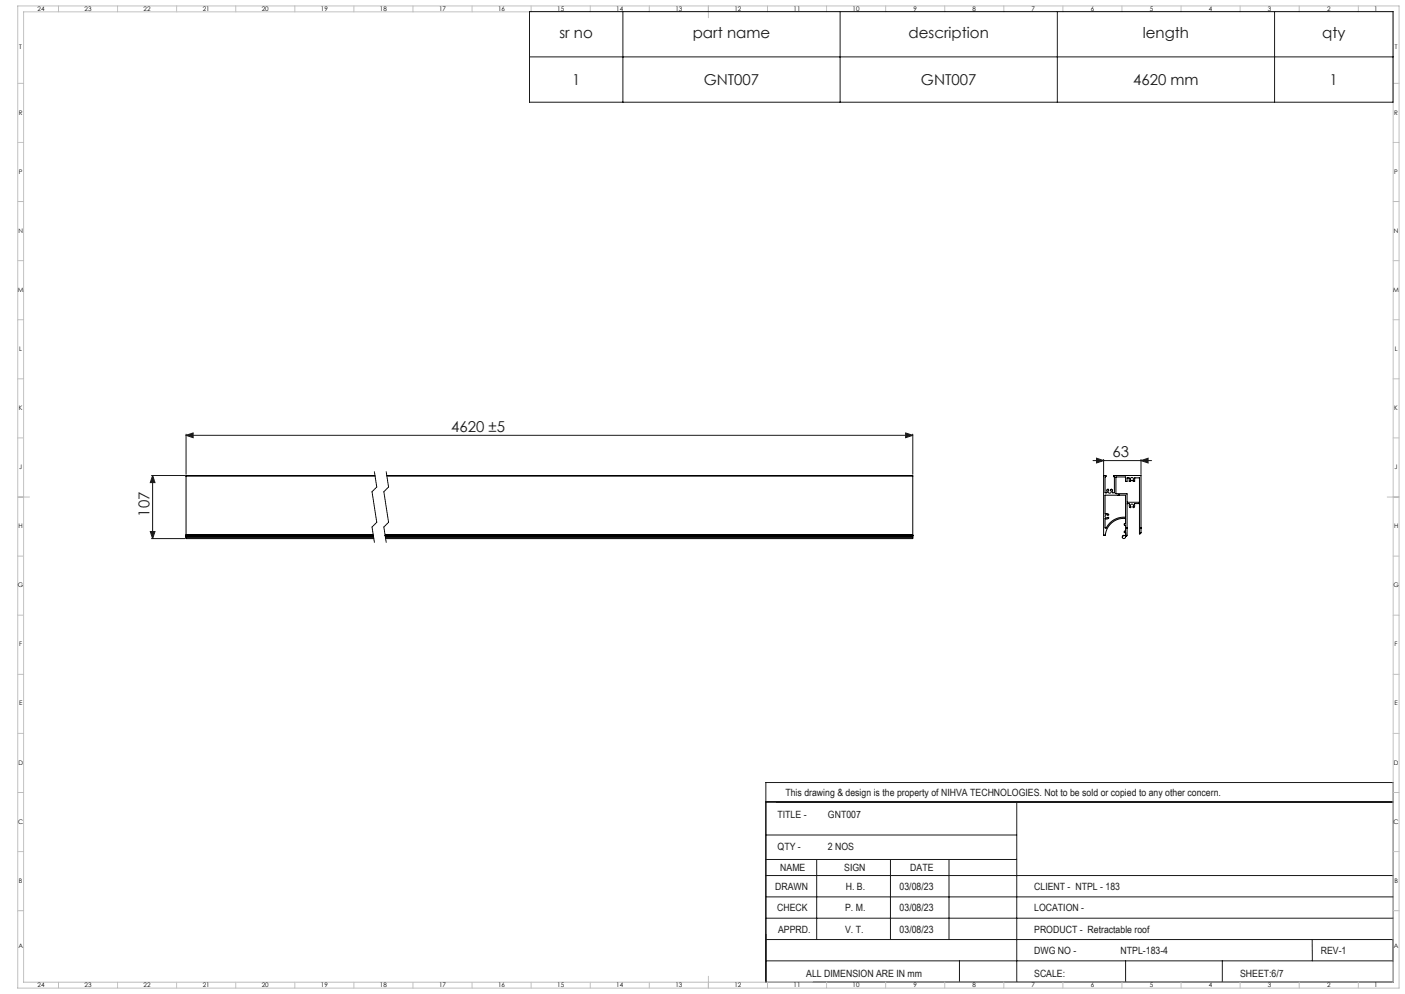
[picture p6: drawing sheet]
<svg xmlns="http://www.w3.org/2000/svg" width="1189mm" height="841mm" viewBox="0 0 1189 841" stroke-linecap="round" stroke-linejoin="round" font-family="sans-serif">
<path d="M648 678v153" fill="none" stroke="#000" stroke-width=".85"/>
<g fill="none" stroke="#191924" stroke-width=".85">
<path d="M448 10h731v76h-731zM527 10v76M711 10v76M895 10v76M1079 10v76M448 48h731M157 368l6-2v4zM157 367v34M157 368h615M766 366l6 2-6 2zM772 367v34M925 390h50"/>
<path d="M928 388l6 2-6 2zM934 389v13M966 390l6-2v4zM966 389v13M128 402h28M129 402v54M129 402l2 6h-4zM127 450h4l-2 6zM128 456h28M648 662h531v169h-531zM648 678h531M860 678v153"/>
<path d="M648 706h212M648 727h212M691 727v68M754 727v68M803 727v68M648 759h531M648 741h531M648 777h531M648 795h531M1110 795l1 18M648 813h531M812 813v18"/>
<path d="M953 813v18M1034 813v18"/>
</g>
<g fill="none" stroke="#c0c0c0" stroke-width=".85">
<path d="M15 5h1169v831h-1169zM20 10h1159v821h-1159zM49 5v5M99 5v5M149 5v5M199 5v5M249 5v5M299 5v5M349 5v5M399 5v5M449 5v5M499 5v5"/>
<path d="M549 5v5M599 5v10M649 5v5M699 5v5M749 5v5M799 5v5M849 5v5M899 5v5M949 5v5M999 5v5M1049 5v5M1099 5v5"/>
<path d="M1149 5v5M15 71h5M1179 71h5M15 121h5M1179 121h5M15 171h5M1179 171h5M15 221h5M1179 221h5M15 271h5M1179 271h5M15 321h5"/>
<path d="M1179 321h5M15 371h5M1179 371h5M15 421h10M1174 421h10M15 471h5M1179 471h5M15 521h5M1179 521h5M15 571h5M1179 571h5M15 621h5"/>
<path d="M1179 621h5M15 671h5M1179 671h5M15 721h5M1179 721h5M15 771h5M1179 771h5M49 831v5M99 831v5M149 831v5M199 831v5M249 831v5"/>
<path d="M299 831v5M349 831v5M399 831v5M449 831v5M499 831v5M549 831v5M599 826v10M649 831v5M699 831v5M749 831v5M799 831v5M849 831v5"/>
<path d="M899 831v5M949 831v5M999 831v5M1049 831v5M1099 831v5M1149 831v5"/>
</g>
<path d="M317 399l2 13M327 399l2 13M315 446l2 13M325 446l2 13" fill="none" stroke="#000" stroke-width=".85" stroke-dasharray="1.3 .6" stroke-dashoffset=".8"/>
<path d="M319 412l-4 4M329 412l-4 4M319 442l-4 4M329 442l-4 4" fill="none" stroke="#000" stroke-width=".85" stroke-dasharray="1.3 .6" stroke-dashoffset=".7"/>
<path d="M315 416l4 26M325 416l4 26" fill="none" stroke="#000" stroke-width=".85" stroke-dasharray="1.3 .6" stroke-dashoffset="-.1"/>
<g fill="#191924">
<path d="M966 390l6-2v4zM928 388l6 2-6 2z"/>
<path d="M157 368l6-2v4zM766 366l6 2-6 2z"/>
<path d="M129 402l2 6h-4zM127 450h4l-2 6z"/>
</g>
<g fill="none" stroke="#000" stroke-width=".85">
<path d="M157 403h160M157 403v50M317 402h-160v1M327 402h445v1M327 403h445M772 403v50M938 414h-1v3h-2v-13l1-1v-1h-2v51h1a16 16 0 0 1 17-14v4h-1v1l1 1v4l-1 1v1h2v2h-3v1a1.4 1.4 0 0 0 1 2 1.4 1.4 0 0 0 1-2l2-1v-6M938 414h.1M938 414v1a1.4 1.4 0 0 0 0 2 1.4 1.4 0 0 0 2 0 1.4 1.4 0 0 0 0-2v-1h1v3h2v-14h-1v-1h24v45M945 418h.1M947 419h.1M947 419h-12v16l2-1a1 1 0 0 1 1 1 1 1 0 0 1 0 1 1.6 1.6 0 0 0-2 0 1.6 1.6 0 0 0 0 2 1.6 1.6 0 0 0 2 0 1.7 1.7 0 0 1-1 1 1.7 1.7 0 0 1-2 0l1 8a18 18 0 0 1 16-9v-19h-5"/>
<path d="M957 407h.1M957 407h-1l-1-3h-1v3h-2v-3h-8v14M957 407a1.4 1.4 0 0 1 0-2 1.4 1.4 0 0 1 2-1 1.5 1.5 0 0 1 0 3h1v-3h4v21h-10v-7h-9M157 453h.1M157 454h.1M157 454v2h159M157 453v1M157 453h159M157 454h159M326 453h446M326 454h446M772 453h.1"/>
<path d="M772 454h.1M772 454v2h-446M772 453v1M954 447h.1M954 447v-21h2a2.2 2.2 0 0 0 1 3 1.5 1.5 0 0 1 0-2 1.5 1.5 0 0 1 2 0 1.5 1.5 0 0 1 0 2 1.8 1.8 0 0 0 1-3h4v26l2-1v-4M966 447h.1"/>
</g>
<g font-size="12.7" fill="#191924">
<text x="473" y="33">sr no</text>
<text x="586" y="33">part name</text>
<text x="769" y="33">description</text>
<text x="967" y="33">length</text>
<text x="1119" y="33">qty</text>
<text x="484" y="72">1</text>
<text x="596" y="72">GNT007</text>
<text x="779" y="72">GNT007</text>
<text x="959" y="72">4620 mm</text>
<text x="1125" y="72">1</text>
<text x="382" y="366">4620 ±5</text>
<text x="942" y="387">63</text>
<text x="126" y="437" transform="rotate(-90 126 437)">107</text>
</g>
<g font-size="8.5" fill="#191924">
<text x="665" y="674">This drawing &amp; design is the property of NIHVA TECHNOLOGIES. Not to be sold or copied to any other concern.</text>
<text x="658" y="692">TITLE -</text>
<text x="701" y="692">GNT007</text>
<text x="658" y="719">QTY -</text>
<text x="701" y="719">2 NOS</text>
<text x="660" y="737">NAME</text>
<text x="714" y="737">SIGN</text>
<text x="770" y="737">DATE</text>
<text x="656" y="753">DRAWN</text>
<text x="716" y="753">H. B.</text>
<text x="761" y="753">03/08/23</text>
<text x="875" y="753">CLIENT - NTPL - 183</text>
<text x="658" y="771">CHECK</text>
<text x="715" y="771">P. M.</text>
<text x="761" y="771">03/08/23</text>
<text x="875" y="771">LOCATION -</text>
<text x="659" y="789">APPRD.</text>
<text x="715" y="789">V. T.</text>
<text x="761" y="789">03/08/23</text>
<text x="875" y="789">PRODUCT - Retractable roof</text>
<text x="875" y="807">DWG NO -</text>
<text x="948" y="807">NTPL-183-4</text>
<text x="1118" y="807">REV-1</text>
<text x="682" y="826">ALL DIMENSION ARE IN mm</text>
<text x="875" y="826">SCALE:</text>
<text x="1049" y="826">SHEET:6/7</text>
</g>
<g font-size="5.3">
<text x="32" y="9">24</text>
<text x="72" y="9">23</text>
<text x="122" y="9">22</text>
<text x="172" y="9">21</text>
<text x="222" y="9">20</text>
<text x="272" y="9">19</text>
<text x="322" y="9">18</text>
<text x="372" y="9">17</text>
<text x="422" y="9">16</text>
<text x="472" y="9">15</text>
<text x="522" y="9">14</text>
<text x="572" y="9">13</text>
<text x="622" y="9">12</text>
<text x="672" y="9">11</text>
<text x="722" y="9">10</text>
<text x="773" y="9">9</text>
<text x="823" y="9">8</text>
<text x="873" y="9">7</text>
<text x="923" y="9">6</text>
<text x="973" y="9">5</text>
<text x="1023" y="9">4</text>
<text x="1073" y="9">3</text>
<text x="1123" y="9">2</text>
<text x="1163" y="9">1</text>
<text x="16" y="42">T</text>
<text x="1180" y="42">T</text>
<text x="16" y="97">R</text>
<text x="1180" y="97">R</text>
<text x="16" y="147">P</text>
<text x="1180" y="147">P</text>
<text x="16" y="197">N</text>
<text x="1180" y="197">N</text>
<text x="15" y="247">M</text>
<text x="1179" y="247">M</text>
<text x="16" y="297">L</text>
<text x="1180" y="297">L</text>
<text x="16" y="347">K</text>
<text x="1180" y="347">K</text>
<text x="16" y="397">J</text>
<text x="1180" y="397">J</text>
<text x="16" y="447">H</text>
<text x="1180" y="447">H</text>
<text x="15" y="497">G</text>
<text x="1179" y="497">G</text>
<text x="16" y="547">F</text>
<text x="1180" y="547">F</text>
<text x="16" y="597">E</text>
<text x="1180" y="597">E</text>
<text x="16" y="647">D</text>
<text x="1180" y="647">D</text>
<text x="15" y="697">C</text>
<text x="1179" y="697">C</text>
<text x="16" y="747">B</text>
<text x="1180" y="747">B</text>
<text x="16" y="802">A</text>
<text x="1180" y="802">A</text>
<text x="32" y="835">24</text>
<text x="72" y="835">23</text>
<text x="122" y="835">22</text>
<text x="172" y="835">21</text>
<text x="222" y="835">20</text>
<text x="272" y="835">19</text>
<text x="322" y="835">18</text>
<text x="372" y="835">17</text>
<text x="422" y="835">16</text>
<text x="472" y="835">15</text>
<text x="522" y="835">14</text>
<text x="572" y="835">13</text>
<text x="622" y="835">12</text>
<text x="672" y="835">11</text>
<text x="722" y="835">10</text>
<text x="773" y="835">9</text>
<text x="823" y="835">8</text>
<text x="873" y="835">7</text>
<text x="923" y="835">6</text>
<text x="973" y="835">5</text>
<text x="1023" y="835">4</text>
<text x="1073" y="835">3</text>
<text x="1123" y="835">2</text>
<text x="1163" y="835">1</text>
</g>
</svg>
